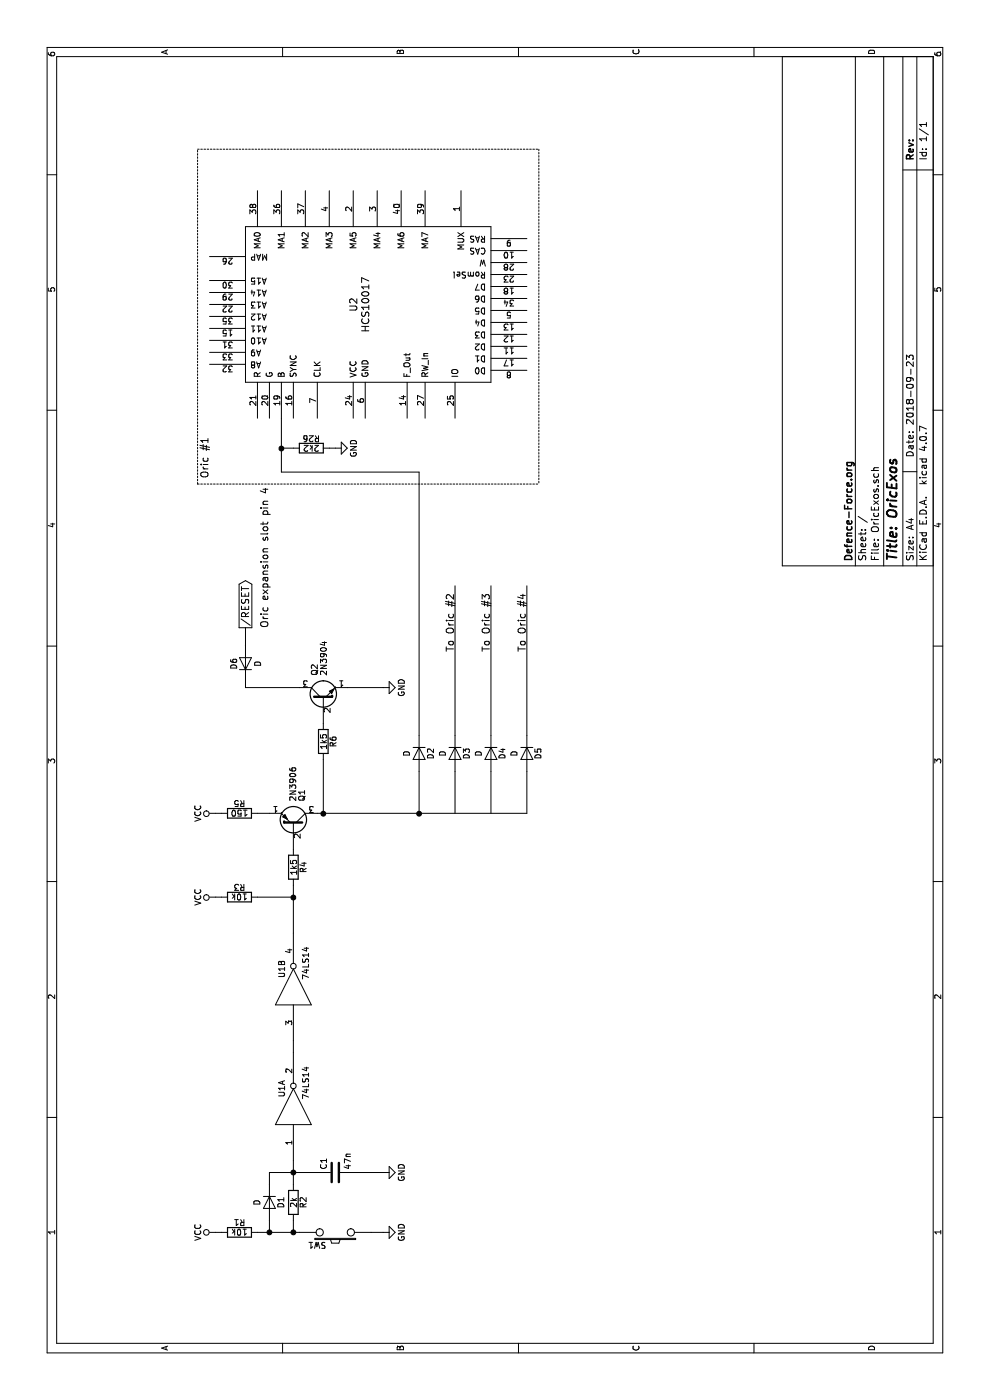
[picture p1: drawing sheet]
EESchema Schematic File Version 2
LIBS:power
LIBS:device
LIBS:transistors
LIBS:conn
LIBS:linear
LIBS:regul
LIBS:74xx
LIBS:cmos4000
LIBS:adc-dac
LIBS:memory
LIBS:xilinx
LIBS:microcontrollers
LIBS:dsp
LIBS:microchip
LIBS:analog_switches
LIBS:motorola
LIBS:texas
LIBS:intel
LIBS:audio
LIBS:interface
LIBS:digital-audio
LIBS:philips
LIBS:display
LIBS:cypress
LIBS:siliconi
LIBS:opto
LIBS:atmel
LIBS:contrib
LIBS:valves
LIBS:hcs10017
LIBS:OricExos-cache
EELAYER 25 0
EELAYER END
$Descr A4 11693 8268
encoding utf-8
Sheet 1 1
Title "OricExos"
Date "2018-09-23"
Rev ""
Comp "Defence-Force.org"
Comment1 ""
Comment2 ""
Comment3 ""
Comment4 ""
$EndDescr
$Comp
L HCS10017 U2
U 1 1
P 9150 3050
F 0 "U2" H 9150 3150 60  0000 C CNN
F 1 "HCS10017" H 9150 3050 60  0000 C CNN
F 2 "" H 9150 3050 60  0000 C CNN
F 3 "" H 9150 3050 60  0000 C CNN
	1    9150 3050
	1    0    0    -1  
$EndComp
$Comp
L R R5
U 1 1
P 4900 2000
F 0 "R5" V 4980 2000 50  0000 C CNN
F 1 "150" V 4900 2000 50  0000 C CNN
F 2 "" V 4830 2000 50  0001 C CNN
F 3 "" H 4900 2000 50  0001 C CNN
	1    4900 2000
	1    0    0    -1  
$EndComp
$Comp
L R R4
U 1 1
P 4450 2450
F 0 "R4" V 4530 2450 50  0000 C CNN
F 1 "1k5" V 4450 2450 50  0000 C CNN
F 2 "" V 4380 2450 50  0001 C CNN
F 3 "" H 4450 2450 50  0001 C CNN
	1    4450 2450
	0    1    1    0   
$EndComp
Wire Wire Line
	4900 1850 4900 1800
$Comp
L VCC #PWR5
U 1 1
P 4900 1800
F 0 "#PWR5" H 4900 1650 50  0001 C CNN
F 1 "VCC" H 4900 1950 50  0000 C CNN
F 2 "" H 4900 1800 50  0001 C CNN
F 3 "" H 4900 1800 50  0001 C CNN
	1    4900 1800
	1    0    0    -1  
$EndComp
$Comp
L R R26
U 1 1
P 7950 2600
F 0 "R26" V 8030 2600 50  0000 C CNN
F 1 "2k2" V 7950 2600 50  0000 C CNN
F 2 "" V 7880 2600 50  0001 C CNN
F 3 "" H 7950 2600 50  0001 C CNN
	1    7950 2600
	1    0    0    -1  
$EndComp
Wire Wire Line
	4900 2650 4900 2700
Wire Wire Line
	4900 2700 4900 3500
Wire Wire Line
	4900 3500 4900 4400
Connection ~ 4900 2700
Wire Wire Line
	7950 2750 7950 2800
$Comp
L GND #PWR7
U 1 1
P 7950 2800
F 0 "#PWR7" H 7950 2550 50  0001 C CNN
F 1 "GND" H 7950 2650 50  0000 C CNN
F 2 "" H 7950 2800 50  0001 C CNN
F 3 "" H 7950 2800 50  0001 C CNN
	1    7950 2800
	1    0    0    -1  
$EndComp
$Comp
L R R6
U 1 1
P 5500 2700
F 0 "R6" V 5580 2700 50  0000 C CNN
F 1 "1k5" V 5500 2700 50  0000 C CNN
F 2 "" V 5430 2700 50  0001 C CNN
F 3 "" H 5500 2700 50  0001 C CNN
	1    5500 2700
	0    1    1    0   
$EndComp
Wire Wire Line
	5350 2700 4900 2700
Wire Wire Line
	5950 2900 5950 3200
$Comp
L GND #PWR6
U 1 1
P 5950 3200
F 0 "#PWR6" H 5950 2950 50  0001 C CNN
F 1 "GND" H 5950 3050 50  0000 C CNN
F 2 "" H 5950 3200 50  0001 C CNN
F 3 "" H 5950 3200 50  0001 C CNN
	1    5950 3200
	1    0    0    -1  
$EndComp
Wire Wire Line
	5950 2500 5950 2050
Wire Wire Line
	5950 2050 6000 2050
Text GLabel 6450 2050 2    60   Output ~ 0
/RESET
Wire Wire Line
	3900 2450 4200 2450
Wire Wire Line
	4200 2450 4300 2450
$Comp
L R R3
U 1 1
P 4200 2000
F 0 "R3" V 4280 2000 50  0000 C CNN
F 1 "10k" V 4200 2000 50  0000 C CNN
F 2 "" V 4130 2000 50  0001 C CNN
F 3 "" H 4200 2000 50  0001 C CNN
	1    4200 2000
	1    0    0    -1  
$EndComp
$Comp
L SW_PUSH SW1
U 1 1
P 1400 2800
F 0 "SW1" H 1550 2910 50  0000 C CNN
F 1 "SW_PUSH" H 1400 2720 50  0001 C CNN
F 2 "" H 1400 2800 60  0000 C CNN
F 3 "" H 1400 2800 60  0000 C CNN
	1    1400 2800
	0    -1   -1   0   
$EndComp
Wire Wire Line
	1400 3100 1400 3200
$Comp
L GND #PWR2
U 1 1
P 1400 3200
F 0 "#PWR2" H 1400 2950 50  0001 C CNN
F 1 "GND" H 1400 3050 50  0000 C CNN
F 2 "" H 1400 3200 50  0001 C CNN
F 3 "" H 1400 3200 50  0001 C CNN
	1    1400 3200
	1    0    0    -1  
$EndComp
Wire Wire Line
	4200 2150 4200 2450
Connection ~ 4200 2450
Wire Wire Line
	4200 1850 4200 1800
$Comp
L VCC #PWR4
U 1 1
P 4200 1800
F 0 "#PWR4" H 4200 1650 50  0001 C CNN
F 1 "VCC" H 4200 1950 50  0000 C CNN
F 2 "" H 4200 1800 50  0001 C CNN
F 3 "" H 4200 1800 50  0001 C CNN
	1    4200 1800
	1    0    0    -1  
$EndComp
$Comp
L D D6
U 1 1
P 6150 2050
F 0 "D6" H 6150 2150 50  0000 C CNN
F 1 "D" H 6150 1950 50  0000 C CNN
F 2 "" H 6150 2050 50  0001 C CNN
F 3 "" H 6150 2050 50  0001 C CNN
	1    6150 2050
	1    0    0    -1  
$EndComp
Wire Wire Line
	6300 2050 6450 2050
Wire Wire Line
	1400 2150 1400 2250
Wire Wire Line
	1400 2250 1400 2450
Wire Wire Line
	1400 2450 1400 2500
$Comp
L 2N3906 Q1
U 1 1
P 4800 2450
F 0 "Q1" H 5000 2525 50  0000 L CNN
F 1 "2N3906" H 5000 2450 50  0000 L CNN
F 2 "TO_SOT_Packages_THT:TO-92_Molded_Narrow" H 5000 2375 50  0001 L CIN
F 3 "" H 4800 2450 50  0001 L CNN
	1    4800 2450
	1    0    0    1   
$EndComp
$Comp
L 2N3904 Q2
U 1 1
P 5850 2700
F 0 "Q2" H 6050 2775 50  0000 L CNN
F 1 "2N3904" H 6050 2700 50  0000 L CNN
F 2 "TO_SOT_Packages_THT:TO-92_Molded_Narrow" H 6050 2625 50  0001 L CIN
F 3 "" H 5850 2700 50  0001 L CNN
	1    5850 2700
	1    0    0    -1  
$EndComp
$Comp
L D D2
U 1 1
P 5400 3500
F 0 "D2" H 5400 3600 50  0000 C CNN
F 1 "D" H 5400 3400 50  0000 C CNN
F 2 "" H 5400 3500 50  0001 C CNN
F 3 "" H 5400 3500 50  0001 C CNN
	1    5400 3500
	-1   0    0    1   
$EndComp
Wire Wire Line
	5250 3500 4900 3500
Connection ~ 4900 3500
Wire Notes Line
	7650 1650 7650 4500
Text Notes 6450 2250 0    60   ~ 0
Oric expansion slot pin 4 
Wire Notes Line
	7650 1650 10450 1650
Text Notes 7700 1750 0    60   ~ 0
Oric #1
Wire Wire Line
	7750 2350 7950 2350
Wire Wire Line
	7950 2350 8200 2350
Wire Wire Line
	7950 2450 7950 2350
Wire Wire Line
	5550 3500 7750 3500
Wire Wire Line
	7750 3500 7750 2350
Connection ~ 7950 2350
Wire Notes Line
	10450 1650 10450 4500
Wire Notes Line
	10450 4500 7650 4500
$Comp
L D D5
U 1 1
P 5400 4400
F 0 "D5" H 5400 4500 50  0000 C CNN
F 1 "D" H 5400 4300 50  0000 C CNN
F 2 "" H 5400 4400 50  0001 C CNN
F 3 "" H 5400 4400 50  0001 C CNN
	1    5400 4400
	-1   0    0    1   
$EndComp
Wire Wire Line
	4900 4400 5250 4400
$Comp
L R R2
U 1 1
P 1650 2450
F 0 "R2" V 1730 2450 50  0000 C CNN
F 1 "2k" V 1650 2450 50  0000 C CNN
F 2 "" V 1580 2450 50  0001 C CNN
F 3 "" H 1650 2450 50  0001 C CNN
	1    1650 2450
	0    1    1    0   
$EndComp
Wire Wire Line
	1400 2450 1500 2450
$Comp
L R R1
U 1 1
P 1400 2000
F 0 "R1" V 1480 2000 50  0000 C CNN
F 1 "10k" V 1400 2000 50  0000 C CNN
F 2 "" V 1330 2000 50  0001 C CNN
F 3 "" H 1400 2000 50  0001 C CNN
	1    1400 2000
	1    0    0    -1  
$EndComp
Connection ~ 1400 2450
Wire Wire Line
	1400 1850 1400 1800
$Comp
L VCC #PWR1
U 1 1
P 1400 1800
F 0 "#PWR1" H 1400 1650 50  0001 C CNN
F 1 "VCC" H 1400 1950 50  0000 C CNN
F 2 "" H 1400 1800 50  0001 C CNN
F 3 "" H 1400 1800 50  0001 C CNN
	1    1400 1800
	1    0    0    -1  
$EndComp
Wire Wire Line
	1800 2450 1900 2450
Wire Wire Line
	1900 2450 2000 2450
$Comp
L D D1
U 1 1
P 1650 2250
F 0 "D1" H 1650 2350 50  0000 C CNN
F 1 "D" H 1650 2150 50  0000 C CNN
F 2 "" H 1650 2250 50  0001 C CNN
F 3 "" H 1650 2250 50  0001 C CNN
	1    1650 2250
	-1   0    0    1   
$EndComp
Wire Wire Line
	4900 2250 4900 2150
Wire Wire Line
	1500 2250 1400 2250
Connection ~ 1400 2250
Wire Wire Line
	1800 2250 1900 2250
Wire Wire Line
	1900 2250 1900 2450
Wire Wire Line
	1900 2450 1900 2650
Connection ~ 1900 2450
$Comp
L 74LS14 U1
U 1 1
P 2450 2450
F 0 "U1" H 2600 2550 50  0000 C CNN
F 1 "74LS14" H 2650 2350 50  0000 C CNN
F 2 "" H 2450 2450 50  0001 C CNN
F 3 "" H 2450 2450 50  0001 C CNN
	1    2450 2450
	1    0    0    -1  
$EndComp
$Comp
L 74LS14 U1
U 2 1
P 3450 2450
F 0 "U1" H 3600 2550 50  0000 C CNN
F 1 "74LS14" H 3650 2350 50  0000 C CNN
F 2 "" H 3450 2450 50  0001 C CNN
F 3 "" H 3450 2450 50  0001 C CNN
	2    3450 2450
	1    0    0    -1  
$EndComp
Wire Wire Line
	2900 2450 3000 2450
$Comp
L C C1
U 1 1
P 1900 2800
F 0 "C1" H 1925 2900 50  0000 L CNN
F 1 "47n" H 1925 2700 50  0000 L CNN
F 2 "" H 1938 2650 50  0001 C CNN
F 3 "" H 1900 2800 50  0001 C CNN
	1    1900 2800
	1    0    0    -1  
$EndComp
Wire Wire Line
	1900 2950 1900 3200
$Comp
L GND #PWR3
U 1 1
P 1900 3200
F 0 "#PWR3" H 1900 2950 50  0001 C CNN
F 1 "GND" H 1900 3050 50  0000 C CNN
F 2 "" H 1900 3200 50  0001 C CNN
F 3 "" H 1900 3200 50  0001 C CNN
	1    1900 3200
	1    0    0    -1  
$EndComp
$Comp
L D D3
U 1 1
P 5400 3800
F 0 "D3" H 5400 3900 50  0000 C CNN
F 1 "D" H 5400 3700 50  0000 C CNN
F 2 "" H 5400 3800 50  0001 C CNN
F 3 "" H 5400 3800 50  0001 C CNN
	1    5400 3800
	-1   0    0    1   
$EndComp
Wire Wire Line
	4900 3800 5250 3800
$Comp
L D D4
U 1 1
P 5400 4100
F 0 "D4" H 5400 4200 50  0000 C CNN
F 1 "D" H 5400 4000 50  0000 C CNN
F 2 "" H 5400 4100 50  0001 C CNN
F 3 "" H 5400 4100 50  0001 C CNN
	1    5400 4100
	-1   0    0    1   
$EndComp
Wire Wire Line
	4900 4100 5250 4100
Wire Wire Line
	5550 3800 6800 3800
Wire Wire Line
	5550 4100 6800 4100
Wire Wire Line
	5550 4400 6800 4400
Text Notes 6250 3800 0    60   ~ 0
To Oric #2
Text Notes 6250 4100 0    60   ~ 0
To Oric #3
Text Notes 6250 4400 0    60   ~ 0
To Oric #4
$EndSCHEMATC
